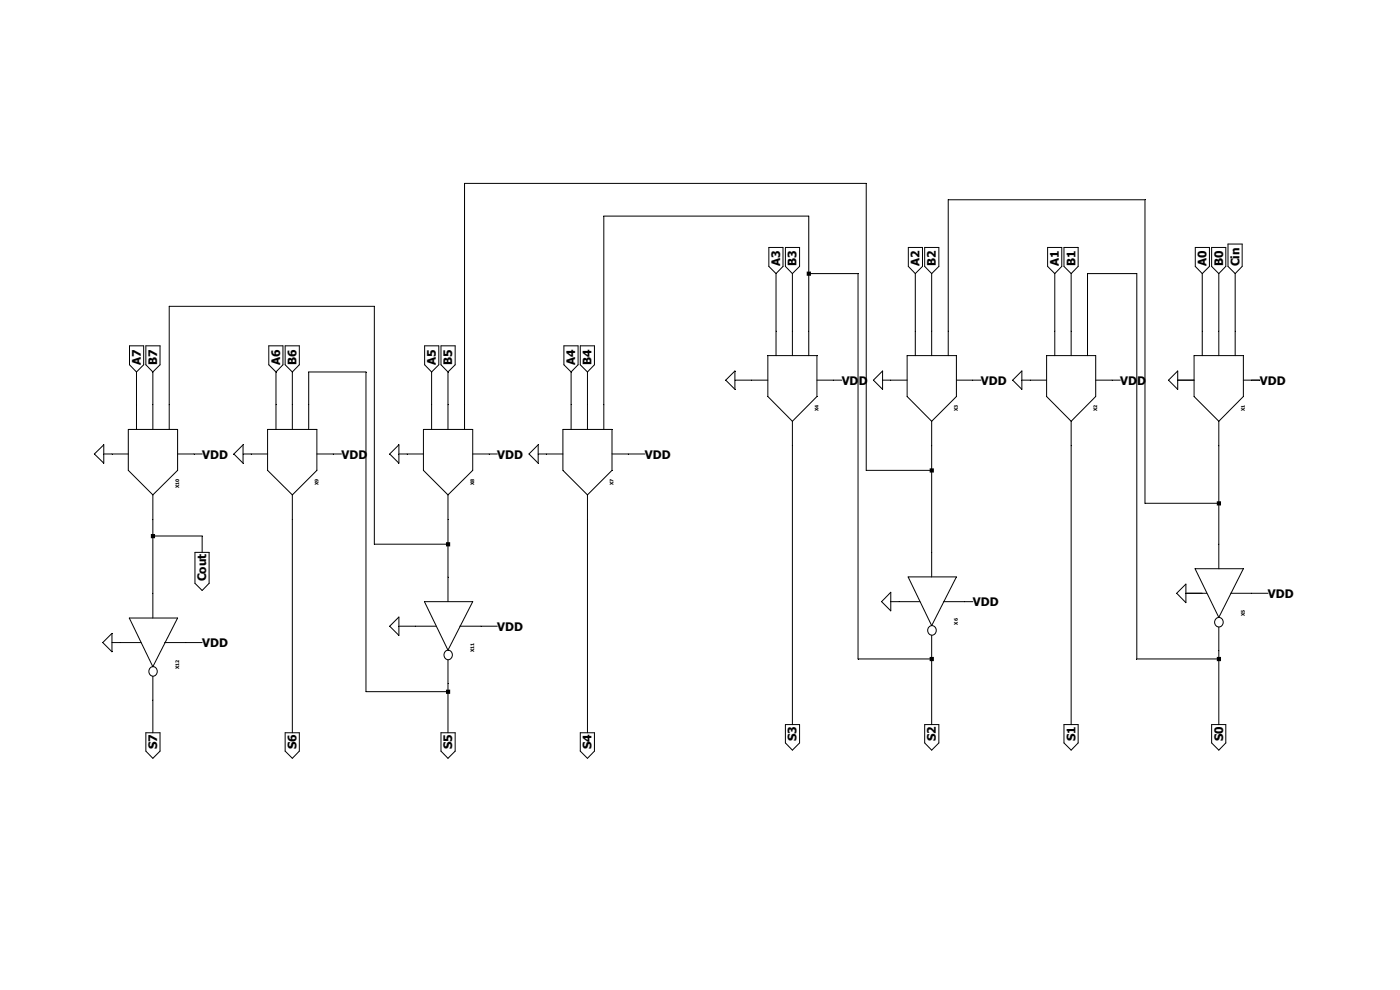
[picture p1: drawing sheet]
<svg xmlns="http://www.w3.org/2000/svg" width="297mm" height="210mm" viewBox="0 0 297 210" stroke-linecap="round" stroke-linejoin="round" font-family="sans-serif">
<g fill="none" stroke="#000" stroke-width=".21">
<path d="M163.1 52.5h3v4l-1.5 1.5-1.5-1.5zM164.6 58v17.4M166.6 52.5h3v4l-1.5 1.5-1.5-1.5zM168.1 58v17.4M171.6 58h10.4v81.8h15.7M192.7 52.5h3v4l-1.5 1.5-1.5-1.5zM194.2 58v17.4M196.2 52.5h3v4l-1.5 1.5-1.5-1.5zM197.7 58v17.4M222.2 52.5h3.1v4l-1.5 1.5-1.6-1.5zM223.8 58v17.4M225.7 52.5h3v4l-1.5 1.5-1.5-1.5z"/>
<path d="M227.2 58v17.4M253.6 52.5h3v4l-1.5 1.5-1.5-1.5zM255.1 58v17.4M257 52.5h3.1v4l-1.5 1.5-1.6-1.5zM258.6 58v17.4M260.5 51.8h3v4.7l-1.5 1.5-1.5-1.5zM262 58v17.4M27.5 73.4h3v4l-1.5 1.5-1.5-1.5zM29 78.9v12.2M30.9 73.4h3.1v4l-1.6 1.5-1.5-1.5zM32.4 78.9v12.2M57 73.4h3v4l-1.5 1.5-1.5-1.5z"/>
<path d="M58.5 78.9v12.2M60.5 73.4h3v4l-1.5 1.5-1.5-1.5zM62 78.9v12.2M90.1 73.4h3v4l-1.5 1.5-1.5-1.5zM91.6 78.9v12.2M93.6 73.4h3v4l-1.6 1.5-1.4-1.5zM95 78.9v12.2M119.6 73.4h3v4l-1.4 1.5-1.6-1.5zM121.2 78.9v12.2M123.1 73.4h3v4l-1.5 1.5-1.5-1.5zM124.6 78.9v12.2M162.9 75.4h10.4v8.7l-5.2 5.3-5.2-5.3z"/>
<path d="M171.6 75.4v-29.6h-43.5v45.3M187.2 78.7v3.9l-1.9-2zM192.4 75.4h10.5v8.7l-5.2 5.3-5.3-5.3zM201.2 75.4v-33h41.7v64.4h15.7M216.8 78.7v3.9l-2-2zM222 75.4h10.5v8.7l-5.3 5.3-5.2-5.3zM230.7 75.4v-17.4h10.5v81.8h17.4M249.9 78.7v3.9l-2-2zM253.3 75.4h10.5v8.7l-5.2 5.3-5.3-5.3zM20 96.3l2-1.9v3.9zM22 96.3h5.2M27.2 91.1h10.5v8.7l-5.3 5.2-5.2-5.2z"/>
<path d="M35.9 91.1v-26.1h43.5v50.4h15.6M37.7 96.3h5.2M49.6 96.3l2-1.9v3.9zM51.6 96.3h5.2M56.8 91.1h10.4v8.7l-5.2 5.2-5.2-5.2zM65.5 91.1v-12.2h12.1v67.8h17.4M67.2 96.3h5.2M82.7 96.3l1.9-1.9v3.9zM84.6 96.3h5.2M89.8 91.1h10.5v8.7l-5.3 5.2-5.2-5.2zM98.6 91.1v-52.2h85.2v60.9h13.9M100.3 96.3h5.2"/>
<path d="M114.2 96.3h5.2M114.2 94.4v3.9l-2-2zM119.4 91.1h10.4v8.7l-5.2 5.2-5.2-5.2zM129.8 96.3h7M154 80.6l1.9-1.9v3.9zM155.9 80.6h7M168.1 89.4v64.3M173.3 80.6h5.3M187.2 80.6h5.2M197.7 89.4v33M202.9 80.6h5.2M216.8 80.6h5.2"/>
<path d="M227.2 89.4v64.3M232.5 80.6h5.2M249.9 80.6h3.4M258.6 89.4v31.2M263.8 80.6h3.5M32.4 105v26.1M32.4 113.7h10.5v3.5M41.4 117.2h3v6.5l-1.5 1.6-1.5-1.6zM62 105v50.4M95 105v22.6M124.6 105v50.4M23.7 136.3h6.2"/>
<path d="M23.7 134.4v3.9l-1.9-2zM27.4 131.1h10.3l-5.3 10.3zM34.9 136.3h8M84.6 132.8h7.9M84.6 130.9v3.9l-1.9-2zM90 127.6h10.3l-5.3 10.3zM94.5 138.2a.93 .93 0 0 1 1.2 .1 .93 .93 0 0 1 0 1.3 .93 .93 0 0 1-1.2 .1 1.12 1.12 0 0 1 0-1.5zM95 140v15.4M97.5 132.8h8M189 127.6h6.2M189 125.6v4l-2-2zM192.7 122.4h10.2l-5.2 10.3z"/>
<path d="M197.7 134.8v18.9M200.2 127.6h6.2M251.6 125.9h4.4M251.6 123.9v3.9l-2-1.9zM253.5 120.6h10.3l-5.2 10.4zM258.6 133.1v20.6M261.1 125.9h7.9M30.9 155.4h3.1v3.9l-1.6 1.6-1.5-1.6zM31.8 141.7a.93 .93 0 0 1 1.3 .1 .93 .93 0 0 1 0 1.3 .93 .93 0 0 1-1.3 0 1.12 1.12 0 0 1 0-1.4zM32.4 143.5v11.9M60.5 155.4h3v3.9l-1.5 1.6-1.5-1.6zM93.6 155.4h3v3.9l-1.6 1.6-1.4-1.6z"/>
<path d="M123.1 155.4h3v3.9l-1.5 1.6-1.5-1.6zM166.6 153.7h3v3.9l-1.5 1.5-1.5-1.5zM196.2 153.7h3v3.9l-1.5 1.5-1.5-1.5zM225.7 153.7h3v3.9l-1.5 1.5-1.5-1.5zM257 153.7h3.1v3.9l-1.5 1.5-1.6-1.5z"/>
<circle cx="197.7" cy="133.7" r=".96"/>
<circle cx="258.5" cy="132" r=".96"/>
</g>
<path d="M32 113.3h.9v.9h-.9zM94.6 115h.9v.9h-.9zM94.6 146.3h.9v.9h-.9zM171.2 57.6h.8v.9h-.8zM197.2 99.4h.9v.8h-.9zM197.2 139.4h.9v.9h-.9zM258.1 106.3h.9v.9h-.9zM258.1 139.4h.9v.9h-.9z" fill-rule="evenodd" fill="#000"/>
<g font-size="2.5">
<text x="165.5" y="56.5" transform="rotate(-90 165.5 56.5)">A3</text>
<text x="169" y="56.5" transform="rotate(-90 169 56.5)">B3</text>
<text x="195.1" y="56.5" transform="rotate(-90 195.1 56.5)">A2</text>
<text x="198.5" y="56.5" transform="rotate(-90 198.5 56.5)">B2</text>
<text x="224.7" y="56.5" transform="rotate(-90 224.7 56.5)">A1</text>
<text x="228.1" y="56.5" transform="rotate(-90 228.1 56.5)">B1</text>
<text x="256" y="56.5" transform="rotate(-90 256 56.5)">A0</text>
<text x="259.5" y="56.5" transform="rotate(-90 259.5 56.5)">B0</text>
<text x="262.9" y="56.5" transform="rotate(-90 262.9 56.5)">Cin</text>
<text x="29.8" y="77.4" transform="rotate(-90 29.8 77.4)">A7</text>
<text x="33.3" y="77.4" transform="rotate(-90 33.3 77.4)">B7</text>
<text x="59.4" y="77.4" transform="rotate(-90 59.4 77.4)">A6</text>
<text x="62.9" y="77.4" transform="rotate(-90 62.9 77.4)">B6</text>
<text x="92.5" y="77.4" transform="rotate(-90 92.5 77.4)">A5</text>
<text x="95.9" y="77.4" transform="rotate(-90 95.9 77.4)">B5</text>
<text x="122" y="77.4" transform="rotate(-90 122 77.4)">A4</text>
<text x="125.5" y="77.4" transform="rotate(-90 125.5 77.4)">B4</text>
<text x="178.6" y="81.7">VDD</text>
<text x="208.1" y="81.7">VDD</text>
<text x="237.7" y="81.7">VDD</text>
<text x="267.3" y="81.7">VDD</text>
<text x="42.9" y="97.3">VDD</text>
<text x="72.4" y="97.3">VDD</text>
<text x="105.5" y="97.3">VDD</text>
<text x="136.8" y="97.3">VDD</text>
<text x="43.8" y="123.3" transform="rotate(-90 43.8 123.3)">Cout</text>
<text x="206.4" y="128.7">VDD</text>
<text x="269" y="126.9">VDD</text>
<text x="42.9" y="137.3">VDD</text>
<text x="105.5" y="133.9">VDD</text>
<text x="33.3" y="158.9" transform="rotate(-90 33.3 158.9)">S7</text>
<text x="62.9" y="158.9" transform="rotate(-90 62.9 158.9)">S6</text>
<text x="95.9" y="158.9" transform="rotate(-90 95.9 158.9)">S5</text>
<text x="125.5" y="158.9" transform="rotate(-90 125.5 158.9)">S4</text>
<text x="169" y="157.2" transform="rotate(-90 169 157.2)">S3</text>
<text x="198.5" y="157.2" transform="rotate(-90 198.5 157.2)">S2</text>
<text x="228.1" y="157.2" transform="rotate(-90 228.1 157.2)">S1</text>
<text x="259.5" y="157.2" transform="rotate(-90 259.5 157.2)">S0</text>
</g>
<g font-size="1">
<text x="173.6" y="87.2" transform="rotate(-90 173.6 87.2)">X4</text>
<text x="203.2" y="87.2" transform="rotate(-90 203.2 87.2)">X3</text>
<text x="232.8" y="87.2" transform="rotate(-90 232.8 87.2)">X2</text>
<text x="264.1" y="87.2" transform="rotate(-90 264.1 87.2)">X1</text>
<text x="38" y="103.5" transform="rotate(-90 38 103.5)">X10</text>
<text x="67.6" y="102.8" transform="rotate(-90 67.6 102.8)">X9</text>
<text x="100.6" y="102.8" transform="rotate(-90 100.6 102.8)">X8</text>
<text x="130.2" y="102.8" transform="rotate(-90 130.2 102.8)">X7</text>
<text x="264.1" y="130.8" transform="rotate(-90 264.1 130.8)">X5</text>
<text x="203.2" y="132.5" transform="rotate(-90 203.2 132.5)">X6</text>
<text x="38" y="141.9" transform="rotate(-90 38 141.9)">X12</text>
<text x="100.6" y="138.4" transform="rotate(-90 100.6 138.4)">X11</text>
</g>
</svg>
